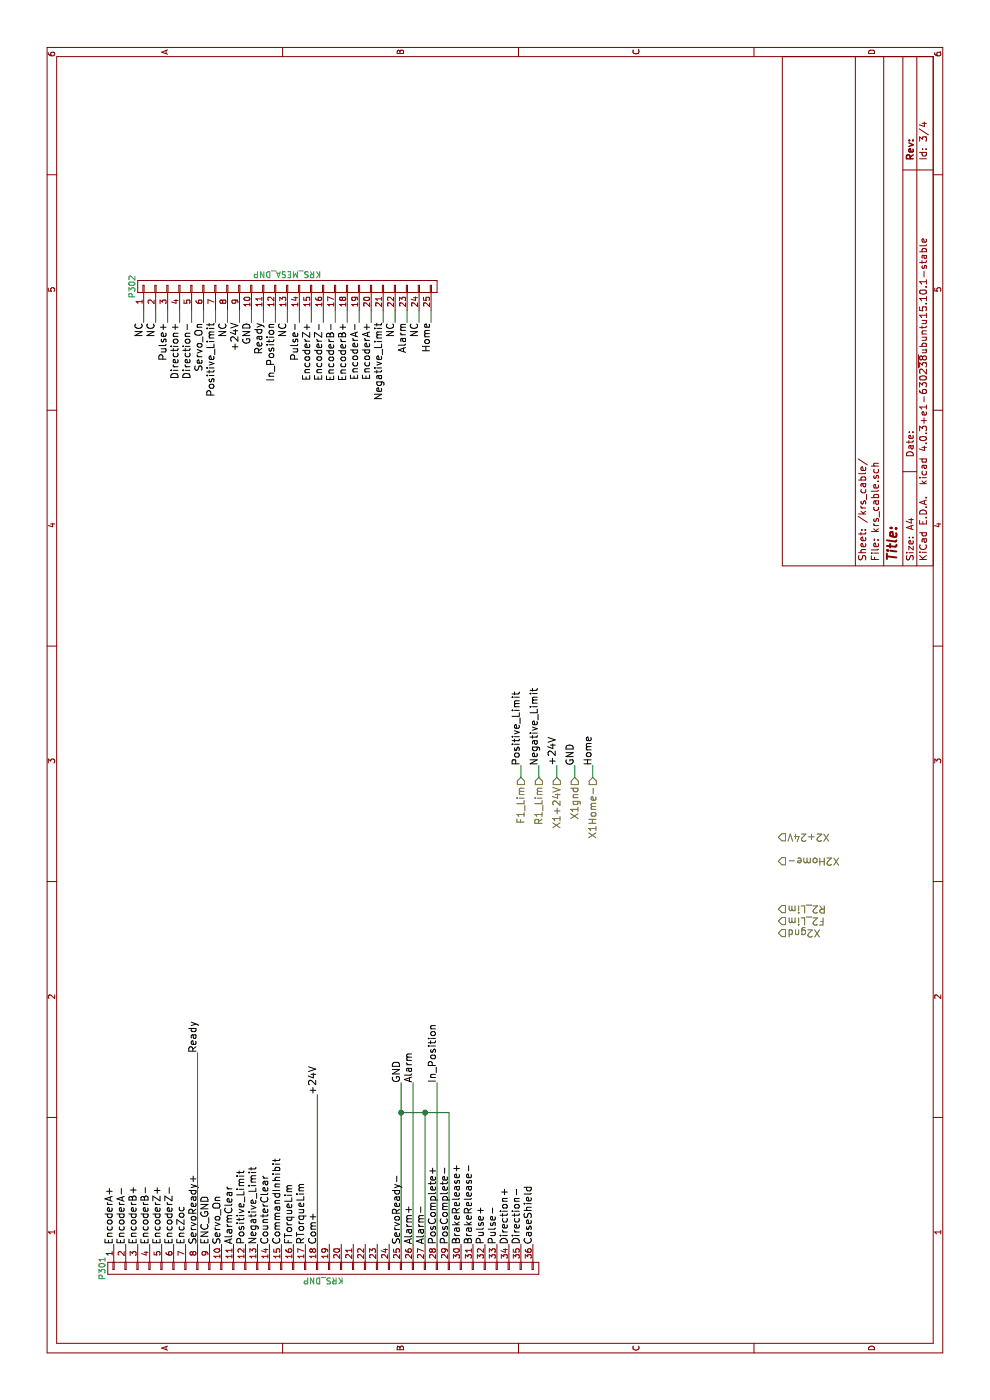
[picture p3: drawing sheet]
EESchema Schematic File Version 2
LIBS:power
LIBS:device
LIBS:transistors
LIBS:conn
LIBS:linear
LIBS:regul
LIBS:74xx
LIBS:cmos4000
LIBS:adc-dac
LIBS:memory
LIBS:xilinx
LIBS:microcontrollers
LIBS:dsp
LIBS:microchip
LIBS:analog_switches
LIBS:motorola
LIBS:texas
LIBS:intel
LIBS:audio
LIBS:interface
LIBS:digital-audio
LIBS:philips
LIBS:display
LIBS:cypress
LIBS:siliconi
LIBS:opto
LIBS:atmel
LIBS:contrib
LIBS:valves
LIBS:references
LIBS:FabLab
LIBS:CNCbreakout-cache
EELAYER 25 0
EELAYER END
$Descr A4 11693 8268
encoding utf-8
Sheet 3 4
Title ""
Date ""
Rev ""
Comp ""
Comment1 ""
Comment2 ""
Comment3 ""
Comment4 ""
$EndDescr
Text HLabel 5200 4800 0    60   Input ~ 0
X1gnd
Text HLabel 5200 4350 0    60   Input ~ 0
F1_Lim
Text HLabel 5200 4500 0    60   Input ~ 0
R1_Lim
Text HLabel 5200 4950 0    60   Input ~ 0
X1Home-
Text HLabel 5200 4650 0    60   Input ~ 0
X1+24V
Text HLabel 3900 6500 3    60   Input ~ 0
X2gnd
Text HLabel 4000 6500 3    60   Input ~ 0
F2_Lim
Text HLabel 4100 6500 3    60   Input ~ 0
R2_Lim
Text HLabel 4500 6500 3    60   Input ~ 0
X2Home-
Text HLabel 4700 6500 3    60   Input ~ 0
X2+24V
Text Label 9000 1200 2    60   ~ 0
NC
Text Label 9000 1300 2    60   ~ 0
NC
Text Label 9000 1400 2    60   ~ 0
Pulse+
Text Label 9000 1500 2    60   ~ 0
Direction+
Text Label 9000 1600 2    60   ~ 0
Direction-
Text Label 9000 1700 2    60   ~ 0
Servo_On
Text Label 9000 1800 2    60   ~ 0
Positive_Limit
Text Label 9000 1900 2    60   ~ 0
NC
Text Label 9000 2000 2    60   ~ 0
+24V
Text Label 9000 2100 2    60   ~ 0
GND
Text Label 9000 2200 2    60   ~ 0
Ready
Text Label 9000 2300 2    60   ~ 0
In_Position
Text Label 9000 2400 2    60   ~ 0
NC
Text Label 9000 2500 2    60   ~ 0
Pulse-
Text Label 9000 2600 2    60   ~ 0
EncoderZ+
Text Label 9000 2700 2    60   ~ 0
EncoderZ-
Text Label 9000 2800 2    60   ~ 0
EncoderB-
Text Label 9000 3000 2    60   ~ 0
EncoderA-
Text Label 9000 2900 2    60   ~ 0
EncoderB+
Text Label 9000 3100 2    60   ~ 0
EncoderA+
Text Label 9000 3200 2    60   ~ 0
Negative_Limit
Text Label 9000 3300 2    60   ~ 0
NC
Text Label 9000 3400 2    60   ~ 0
Alarm
Text Label 9000 3500 2    60   ~ 0
NC
Text Label 9000 3600 2    60   ~ 0
Home
Text Label 1300 1550 0    60   ~ 0
EncZoc
Text Label 1300 1650 0    60   ~ 0
ServoReady+
Text Label 1300 1750 0    60   ~ 0
ENC_GND
Text Label 1300 1950 0    60   ~ 0
AlarmClear
Text Label 1300 2250 0    60   ~ 0
CounterClear
Text Label 1300 2350 0    60   ~ 0
CommandInhibit
Text Label 1300 2450 0    60   ~ 0
FTorqueLim
Text Label 1300 2550 0    60   ~ 0
RTorqueLim
Text Label 1300 2650 0    60   ~ 0
Com+
Text Label 1300 3350 0    60   ~ 0
ServoReady-
Text Label 1300 3450 0    60   ~ 0
Alarm+
Text Label 1300 3550 0    60   ~ 0
Alarm-
Text Label 1300 3650 0    60   ~ 0
PosComplete+
Text Label 1300 3750 0    60   ~ 0
PosComplete-
Text Label 1300 3850 0    60   ~ 0
BrakeRelease+
Text Label 1300 3950 0    60   ~ 0
BrakeRelease-
Text Label 1300 4050 0    60   ~ 0
Pulse+
Text Label 1300 4150 0    60   ~ 0
Pulse-
Text Label 1300 4450 0    60   ~ 0
CaseShield
$Comp
L CONN_01X36 P301
U 1 1
P 1100 2700
F 0 "P301" H 1100 4550 50  0000 C CNN
F 1 "KRS_DNP" V 1200 2700 50  0000 C CNN
F 2 "" H 1100 2700 50  0001 C CNN
F 3 "" H 1100 2700 50  0000 C CNN
	1    1100 2700
	-1   0    0    -1  
$EndComp
$Comp
L CONN_01X25 P302
U 1 1
P 9300 2400
F 0 "P302" H 9300 3700 50  0000 C CNN
F 1 "KRS_MESA_DNP" V 9400 2400 50  0000 C CNN
F 2 "" H 9300 2400 50  0001 C CNN
F 3 "" H 9300 2400 50  0000 C CNN
	1    9300 2400
	1    0    0    -1  
$EndComp
Wire Wire Line
	9100 1200 9000 1200
Wire Wire Line
	9000 1300 9100 1300
Wire Wire Line
	9100 1400 9000 1400
Wire Wire Line
	9000 1500 9100 1500
Wire Wire Line
	9100 1600 9000 1600
Wire Wire Line
	9000 1700 9100 1700
Wire Wire Line
	9100 1800 9000 1800
Wire Wire Line
	9000 1900 9100 1900
Wire Wire Line
	9100 2000 9000 2000
Wire Wire Line
	9000 2100 9100 2100
Wire Wire Line
	9100 2200 9000 2200
Wire Wire Line
	9000 2300 9100 2300
Wire Wire Line
	9100 2400 9000 2400
Wire Wire Line
	9000 2500 9100 2500
Wire Wire Line
	9100 2600 9000 2600
Wire Wire Line
	9000 2700 9100 2700
Wire Wire Line
	9100 2800 9000 2800
Wire Wire Line
	9000 2900 9100 2900
Wire Wire Line
	9100 3000 9000 3000
Wire Wire Line
	9000 3100 9100 3100
Wire Wire Line
	9100 3200 9000 3200
Wire Wire Line
	9000 3300 9100 3300
Wire Wire Line
	9100 3400 9000 3400
Wire Wire Line
	9000 3500 9100 3500
Wire Wire Line
	9100 3600 9000 3600
Text Label 1300 2050 0    60   ~ 0
Positive_Limit
Text Label 1300 2150 0    60   ~ 0
Negative_Limit
Text Label 5300 4950 0    60   ~ 0
Home
Text Label 1300 1350 0    60   ~ 0
EncoderZ+
Text Label 1300 1450 0    60   ~ 0
EncoderZ-
Text Label 1300 1250 0    60   ~ 0
EncoderB-
Text Label 1300 1150 0    60   ~ 0
EncoderB+
Text Label 1300 1050 0    60   ~ 0
EncoderA-
Text Label 1300 950  0    60   ~ 0
EncoderA+
Text Label 2900 1650 0    60   ~ 0
Ready
Wire Wire Line
	1300 1650 2900 1650
Text Label 2650 3350 0    60   ~ 0
GND
Wire Wire Line
	1300 3350 2650 3350
Text Label 1300 1850 0    60   ~ 0
Servo_On
Text Label 2650 3450 0    60   ~ 0
Alarm
Wire Wire Line
	1300 3550 2400 3550
Wire Wire Line
	2400 3350 2400 3750
Connection ~ 2400 3350
Wire Wire Line
	2650 3450 1300 3450
Text Label 1300 4250 0    60   ~ 0
Direction+
Text Label 1300 4350 0    60   ~ 0
Direction-
Text Label 5300 4500 0    60   ~ 0
Negative_Limit
Text Label 5300 4350 0    60   ~ 0
Positive_Limit
Wire Wire Line
	5200 4350 5300 4350
Wire Wire Line
	5200 4500 5300 4500
Text Label 5300 4800 0    60   ~ 0
GND
Text Label 5300 4650 0    60   ~ 0
+24V
Wire Wire Line
	5300 4800 5200 4800
Wire Wire Line
	5200 4650 5300 4650
Wire Wire Line
	5300 4950 5200 4950
Wire Wire Line
	2400 3750 1300 3750
Connection ~ 2400 3550
Wire Wire Line
	1300 3650 2650 3650
Text Label 2650 3650 0    60   ~ 0
In_Position
Text Label 2550 2650 0    60   ~ 0
+24V
Wire Wire Line
	2550 2650 1300 2650
$EndSCHEMATC
